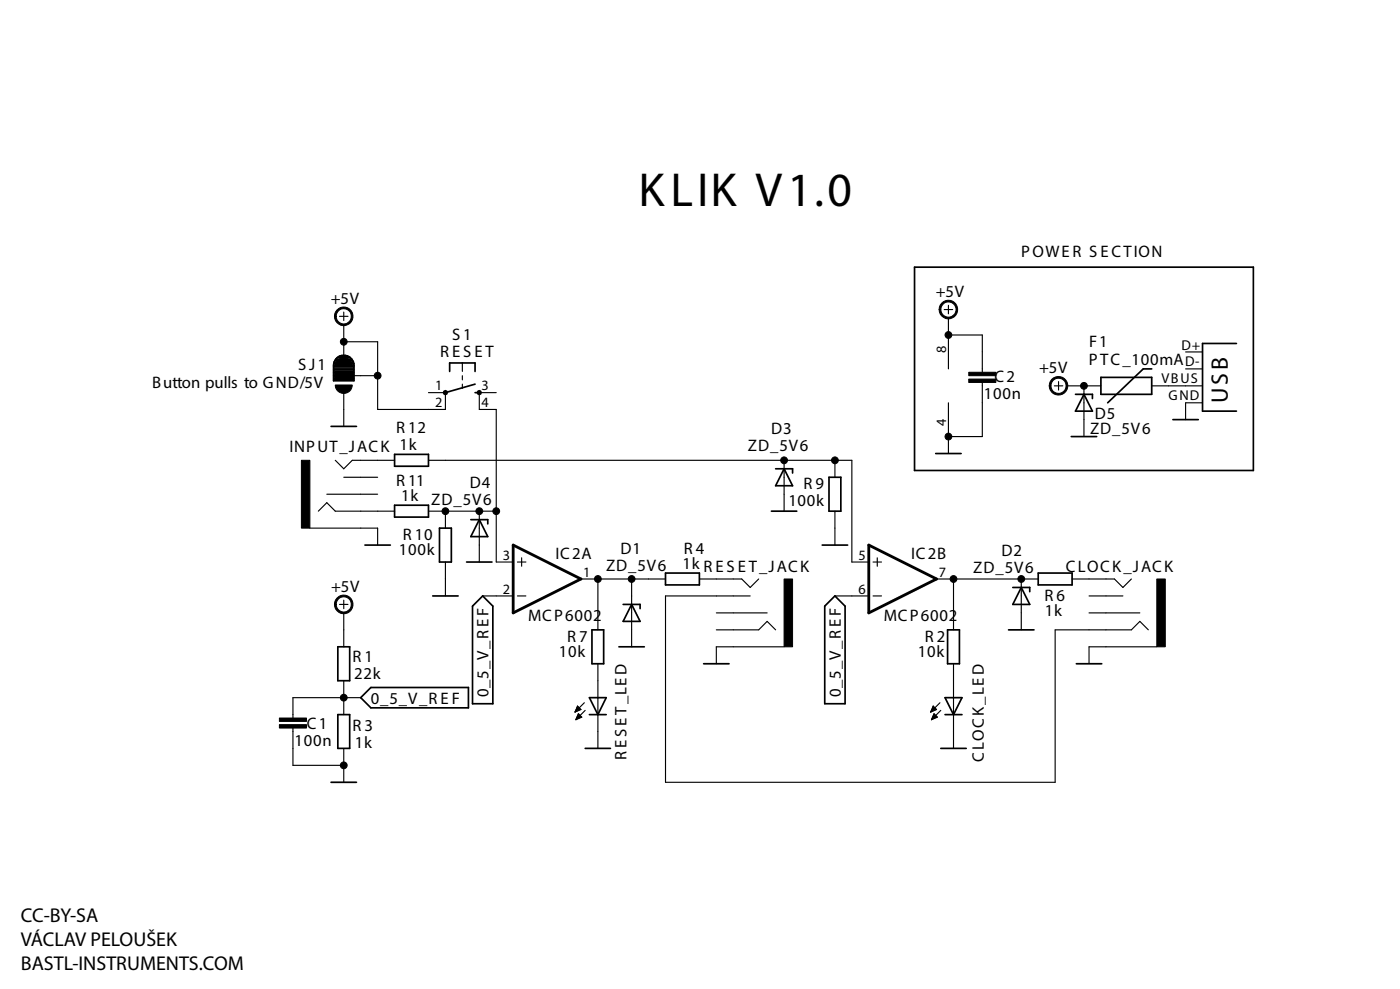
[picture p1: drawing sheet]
<svg xmlns="http://www.w3.org/2000/svg" width="210mm" height="148mm" viewBox="0 0 210 148" stroke-linecap="round" stroke-linejoin="round" font-family="sans-serif">
<!-- layer: Vrstva 1 -->
<g fill="none" stroke="#000" stroke-width=".25">
<path d="M50 56.9h3.1M50 56.7h3.1M50 56.5h3.1M50 56.2h3.1M50 56h3.1M50 55.8h3.1M50 55.6h3.1M50 55.4h3.1M50 55.1h3.1M50 54.9h3.1M50 54.7h3.1M50 54.5h3"/>
<path d="M50.1 54.2l-.1 2.8h3.1l-.1-2.8M50.1 54.3h2.9M50.2 54h2.7M50.4 53.8h2.3M50.6 53.6l-.5 .6M50.6 53.6h1.9M50.9 53.4h1.2M52.5 53.6l.5 .6M52.5 53.6a1.57 1.57 0 0 0-1.9 0M67.4 55.6v-1.2h3.8v1.2M71.2 58.8h.7M71.2 57.6l-4.4 1.2"/>
<path d="M137.1 40h50.8v30.5h-50.8zM161.2 59.1h2.6v.6M162.5 59.1l1.3 2.5h-2.6zM165.1 56.5h7.6v2.6h-7.6zM172.7 55.3h-1.3l-5.3 5M185.4 51.5h-5.1v10.1h5.1M49.6 63.9h3.8M59.2 68.1h5v1.7h-5zM59.2 75.7h5v1.8h-5zM65.9 79.1h1.8v5.1h-1.8zM70.6 77.9h2.5v.6M71.9 77.9l1.2 2.5h-2.5z"/>
<path d="M115.7 76.6h3.8M116.3 70.2h2.5v.7M117.6 70.2l1.2 2.6h-2.5zM124.3 71.5h1.8v5.1h-1.8zM140.3 67.9h3.8M160.6 65.4h3.8M175.9 62.9h3.8M50.7 96.9h1.7v5.1h-1.7zM54.7 81.7h3.8M64.9 89.3h3.8M70 84.2h3.8M72.4 89.3l1.5 1.5v14.6h-3.1v-14.6z"/>
<path d="M88.8 94.4h1.7v5h-1.7zM92.8 96.9h3.8M93.4 90.6h2.6v.6M94.7 90.6l1.3 2.5h-2.6zM99.8 85.9h5.1v1.7h-5.1zM105.5 99.4h3.8M123.3 81.7h3.8M123.7 90.8l1.5-1.5 1.5 1.5v14.6h-3zM142.1 94.4h1.7v5h-1.7zM151.2 94.4h3.8M151.8 88h2.6v.6M153.1 88l1.3 2.6h-2.6z"/>
<path d="M155.7 85.9h5v1.7h-5zM161.4 99.4h3.8M49.6 117.2h3.8M50.7 107.1h1.7v5h-1.7zM54.1 104.5l1.5-1.5h14.6v3h-14.6zM87.7 112.1h3.8M88.4 107.1h2.5M88.4 104.5h2.5l-1.3 2.6zM141.1 112.1h3.8M141.7 107.1h2.5M141.7 104.5h2.5l-1.2 2.6z"/>
</g>
<g fill="none" stroke="#000" stroke-width=".17">
<path d="M50.3 55.6h2.5v1.3h-2.5zM50.9 47.4h1.3M51.5 46.8v1.2M51.5 48.7v5M51.5 58.8v5.1M51.5 51.2h5.1v10.1h10.2v-2.5h-2.6M52.8 56.3h3.8M69.3 54.4v1.2M69.3 56.3v.6M69.3 57.6v.6M74.4 58.8h-2.5v2.5h2.5v22.9h2.5M141.6 46.4h1.2"/>
<path d="M142.2 45.7v1.3M142.2 47.6v7.7M142.2 50.2h5.1v5.6M147.3 57.3v8.1h-5.1M158.1 57.8h1.2M158.7 57.2v1.2M160 57.8h5.1M162.5 57.8v7.6M172.7 57.8h7.6M177.8 52.7h2.5M177.8 55.3h2.5M46.5 79.1h10.1v2.6"/>
<path d="M47.7 76.6l1.3-1.3 1.3 1.3h8.9M49 74h7.6M50.3 69l1.2 1.2 1.3-1.2h6.4M51.5 71.5h5.1M64.2 69h63.5v15.2h2.6M64.2 76.6h10.2M66.8 76.6v2.5M71.9 76.6v7.6M117.6 69v7.6M125.2 69v2.5M125.2 76.6v5.1M142.2 60.3v7.6"/>
<path d="M180.3 60.3h-2.5v2.6M50.9 90.6h1.3M51.5 89.9v1.3M51.5 91.8v5.1M66.8 84.2v5.1M72.4 89.3h4.5M77.6 84.2h1.2M77.6 89.3h1.2M78.2 83.6v1.2M87.1 86.7h12.7M89.6 86.7v7.7M89.6 99.4v12.7"/>
<path d="M94.7 86.7v10.2M104.9 86.7h6.3l1.3 1.3 1.2-1.3M107.4 94.4h6.3l1.3-1.3 1.3 1.3M107.4 91.8h7.6M112.5 89.3h-12.7v27.9h58.4v-22.8h11.4l1.3-1.3 1.3 1.3M117.6 96.9h-10.2v2.5M125.2 89.3h5.1M130.9 84.2h1.3M130.9 89.3h1.3M131.5 83.6v1.2M140.4 86.7h15.3M143 86.7v7.7"/>
<path d="M143 99.4v12.7M153.1 86.7v7.7M160.7 86.7h6.4l1.3 1.3 1.2-1.3M163.3 89.3h5.1M163.3 91.8h7.6M173.4 96.9h-10.1v2.5M43.9 109.1v5.6h7.6M51.5 102v5.1M51.5 112.1v5.1M54.1 104.5h-10.2v3.1M86.2 106.6h.1M86.3 106.5h.3"/>
<path d="M86.3 106.4h.5M86.4 107.7h.2M86.4 106.3h.7M86.4 106.2h.6M86.4 107.6h.4M86.5 106h.3M86.5 107.5h.6M86.5 105.9h.2M86.5 107.4h.6M86.6 105.8h.1M86.6 107.2h.4M86.6 105.8l-.4 .9"/>
<path d="M86.6 105.8l.5 .5-.9 .4M86.6 107.1h.3M86.7 107h.1M86.7 106.9l.5 .5-.9 .4zM87.6 105.3l-1.4 1.4M87.7 106.4l-1.4 1.4M139.6 106.6h.1M139.6 106.5h.3M139.7 106.4h.5M139.7 106.3h.7M139.7 107.7h.2M139.7 107.6h.5"/>
<path d="M139.8 106.2h.5M139.8 106h.4M139.8 107.5h.6M139.8 105.9h.2M139.8 107.4h.7M139.9 105.8l-.4 .9M139.9 105.8h.1M139.9 107.2h.5M139.9 105.8l.5 .5-.9 .4M140 107.1h.2M140 107h.1M140 106.9l.5 .5-.8 .4z"/>
<path d="M140.9 105.3l-1.4 1.4M141.1 106.4l-1.4 1.4"/>
</g>
<g fill="#000">
<path d="M50.5 46.4a1.39 1.39 0 0 1 2.2 .3 1.39 1.39 0 0 1-.8 2 1.39 1.39 0 0 1-1.8-1.3h.3a1.14 1.14 0 0 1 1.6-1.1 1.14 1.14 0 0 1 .3 1.9 1.14 1.14 0 0 1-1.9-.5v-.3h-.3l.2-.7z" fill-rule="evenodd"/>
<path d="M50.7 53.9a1.27 1.27 0 0 1 1.4-.2 1.27 1.27 0 0 1 .7 1.2h-2.5a1.15 1.15 0 0 1 .4-1z" fill-rule="evenodd"/>
<path d="M50.3 57.7h2.5a1.27 1.27 0 0 1-1.3 1.2 1.27 1.27 0 0 1-1.2-1.2z" fill-rule="evenodd"/>
<path d="M141.2 45.4a1.39 1.39 0 0 1 2.2 .3 1.39 1.39 0 0 1-.8 2 1.39 1.39 0 0 1-1.8-1.3h.3a1.15 1.15 0 0 1 1.6-1.1 1.15 1.15 0 0 1 .3 1.9 1.15 1.15 0 0 1-1.9-.5v-.3h-.3l.2-.7z" fill-rule="evenodd"/>
<path d="M157.7 56.8a1.4 1.4 0 0 1 2.2 .3 1.4 1.4 0 0 1-.8 2 1.4 1.4 0 0 1-1.8-1.3h.3a1.14 1.14 0 0 1 1.6-1.1 1.14 1.14 0 0 1 .2 1.9 1.14 1.14 0 0 1-1.8-.5v-.3h-.3l.1-.4z" fill-rule="evenodd"/>
<path d="M50.5 89.6a1.39 1.39 0 0 1 2.2 .2 1.39 1.39 0 0 1-.8 2.1 1.39 1.39 0 0 1-1.8-1.3h.3a1.14 1.14 0 0 1 1.6-1.1 1.14 1.14 0 0 1 .3 1.9 1.14 1.14 0 0 1-1.9-.6v-.2h-.3l.2-.7z" fill-rule="evenodd"/>
<circle cx="51.5" cy="51.2" r=".51"/>
<circle cx="56.6" cy="56.3" r=".51"/>
<circle cx="66.8" cy="58.8" r=".33"/>
<circle cx="71.9" cy="58.8" r=".33"/>
<circle cx="142.2" cy="50.2" r=".51"/>
<circle cx="162.5" cy="57.8" r=".51"/>
<circle cx="66.8" cy="76.6" r=".51"/>
<circle cx="71.9" cy="76.6" r=".51"/>
<circle cx="74.4" cy="76.6" r=".51"/>
<circle cx="117.6" cy="69" r=".51"/>
<circle cx="125.2" cy="69" r=".51"/>
<circle cx="142.2" cy="65.4" r=".51"/>
<circle cx="89.6" cy="86.7" r=".51"/>
<circle cx="94.7" cy="86.7" r=".51"/>
<circle cx="143" cy="86.7" r=".51"/>
<circle cx="153.1" cy="86.7" r=".51"/>
<circle cx="51.5" cy="104.5" r=".51"/>
<circle cx="51.5" cy="114.7" r=".51"/>
</g>
<g fill="none" stroke="#000" stroke-width=".15">
<path d="M50.3 57.7h2.5a1.27 1.27 0 0 1-1.3 1.2 1.27 1.27 0 0 1-1.2-1.2zM50.5 46.4a1.39 1.39 0 0 1 2.2 .3 1.39 1.39 0 0 1-.8 2 1.39 1.39 0 0 1-1.8-1.3h.3a1.14 1.14 0 0 1 1.6-1.1 1.14 1.14 0 0 1 .3 1.9 1.14 1.14 0 0 1-1.9-.5v-.3h-.3l.2-.7zM50.7 53.9a1.27 1.27 0 0 1 1.4-.2 1.27 1.27 0 0 1 .7 1.2h-2.5a1.15 1.15 0 0 1 .4-1zM141.2 45.4a1.39 1.39 0 0 1 2.2 .3 1.39 1.39 0 0 1-.8 2 1.39 1.39 0 0 1-1.8-1.3h.3a1.15 1.15 0 0 1 1.6-1.1 1.15 1.15 0 0 1 .3 1.9 1.15 1.15 0 0 1-1.9-.5v-.3h-.3l.2-.7zM157.7 56.8a1.4 1.4 0 0 1 2.2 .3 1.4 1.4 0 0 1-.8 2 1.4 1.4 0 0 1-1.8-1.3h.3a1.14 1.14 0 0 1 1.6-1.1 1.14 1.14 0 0 1 .2 1.9 1.14 1.14 0 0 1-1.8-.5v-.3h-.3l.1-.4zM50.5 89.6a1.39 1.39 0 0 1 2.2 .2 1.39 1.39 0 0 1-.8 2.1 1.39 1.39 0 0 1-1.8-1.3h.3a1.14 1.14 0 0 1 1.6-1.1 1.14 1.14 0 0 1 .3 1.9 1.14 1.14 0 0 1-1.9-.6v-.2h-.3l.2-.7z"/>
<circle cx="51.5" cy="51.2" r=".51"/>
<circle cx="56.6" cy="56.3" r=".51"/>
<circle cx="66.8" cy="58.8" r=".33"/>
<circle cx="71.9" cy="58.8" r=".33"/>
<circle cx="142.2" cy="50.2" r=".51"/>
<circle cx="162.5" cy="57.8" r=".51"/>
<circle cx="66.8" cy="76.6" r=".51"/>
<circle cx="71.9" cy="76.6" r=".51"/>
<circle cx="74.4" cy="76.6" r=".51"/>
<circle cx="117.6" cy="69" r=".51"/>
<circle cx="125.2" cy="69" r=".51"/>
<circle cx="142.2" cy="65.4" r=".51"/>
<circle cx="89.6" cy="86.7" r=".51"/>
<circle cx="94.7" cy="86.7" r=".51"/>
<circle cx="143" cy="86.7" r=".51"/>
<circle cx="153.1" cy="86.7" r=".51"/>
<circle cx="51.5" cy="104.5" r=".51"/>
<circle cx="51.5" cy="114.7" r=".51"/>
</g>
<path d="M50.3 55.6h2.5v1.3h-2.5zM145.2 55.8h4.1v.5h-4.1zM145.2 56.8h4.1v.5h-4.1zM45.2 69h1.3v10.1h-1.3zM117.6 86.7h1.2v10.2h-1.2zM173.4 86.7h1.3v10.2h-1.3zM41.9 107.6h4.1v.5h-4.1zM41.9 108.6h4.1v.5h-4.1z" fill="#000" stroke="#000" stroke-width=".15"/>
<path d="M76.9 81.7l10.2 5-10.2 5.1zM130.3 81.7l10.1 5-10.1 5.1z" fill="none" stroke="#000" stroke-width=".42"/>
<text font-size="7.2" x="95.7" y="30.9">KLIK V1.0</text>
<text font-size="3.6" x="184.1" y="60.3" transform="rotate(-90 184.1 60.3)">US B</text>
<g font-size="3">
<text x="3.1" y="138.2">CC-BY-SA</text>
<text x="3.1" y="141.8">VÁCLAV PELOUŠEK</text>
<text x="3.1" y="145.4">BASTL-INSTRUMENTS.COM</text>
</g>
<g font-size="2.5">
<text x="153.1" y="38.5">POWE R S E CTION</text>
<text x="49.6" y="45.5">+5V</text>
<text x="140.3" y="44.5">+5V</text>
<text x="66" y="53.5">R E S E T</text>
<text x="67.8" y="50.9">S 1</text>
<text x="163.3" y="52">F1</text>
<text x="22.8" y="58.2">Button pulls to GND/5V</text>
<text x="44.7" y="55.4">S J1</text>
<text x="147.5" y="59.7">100n</text>
<text x="149.1" y="57.2">C2</text>
<text x="155.8" y="55.9">+5V</text>
<text x="163.3" y="54.8">PTC_100mA</text>
<text x="59.4" y="64.9">R 12</text>
<text x="115.6" y="65">D3</text>
<text x="163.4" y="65">ZD_5V6</text>
<text x="164.1" y="62.7">D5</text>
<text x="43.4" y="67.7">INPUT_JACK 1k</text>
<text x="112.1" y="67.6">ZD_5V6</text>
<text x="59.4" y="72.8">R 11</text>
<text x="60.1" y="75.1">1k</text>
<text x="64.7" y="75.7">ZD_5V6</text>
<text x="70.4" y="73.2">D4</text>
<text x="118.2" y="75.8">100k</text>
<text x="120.5" y="73.3">R 9</text>
<text x="59.8" y="83.2">100k</text>
<text x="60.4" y="80.9">R 10</text>
<text x="83.3" y="83.8">IC2A</text>
<text x="93" y="83.1">D1</text>
<text x="102.5" y="83">R 4</text>
<text x="136.6" y="83.8">IC2B</text>
<text x="150.2" y="83.3">D2</text>
<text x="49.6" y="88.6">+5V</text>
<text x="90.9" y="85.6">ZD_5V6</text>
<text x="102.3" y="85.2">1k R E S E T_JACK</text>
<text x="145.9" y="85.9">ZD_5V6</text>
<text x="159.8" y="85.7">CLOCK_JACK</text>
<text x="79.2" y="93.1">MCP6002</text>
<text x="132.5" y="93.1">MCP6002</text>
<text x="156.6" y="90.1">R 6</text>
<text x="156.7" y="92.3">1k</text>
<text x="52.9" y="99.2">R 1</text>
<text x="53.1" y="101.7">22k</text>
<text x="83.8" y="98.4">10k</text>
<text x="85.1" y="96.2">R 7</text>
<text x="137.6" y="98.4">10k</text>
<text x="138.6" y="96.2">R 2</text>
<text x="55.6" y="105.4">0_5_V_R E F</text>
<text x="73.3" y="104.5" transform="rotate(-90 73.3 104.5)">0_5_V_R E F</text>
<text x="126.1" y="104.5" transform="rotate(-90 126.1 104.5)">0_5_V_R E F</text>
<text x="44.2" y="111.8">100n</text>
<text x="46" y="109.2">C1</text>
<text x="52.9" y="109.6">R 3</text>
<text x="53.2" y="112.1">1k</text>
<text x="93.9" y="113.9" transform="rotate(-90 93.9 113.9)">R E S E T_LE D</text>
<text x="147.5" y="114.2" transform="rotate(-90 147.5 114.2)">CLOCK_LE D</text>
</g>
<g font-size="2.1">
<text x="141.8" y="52.9" transform="rotate(-90 141.8 52.9)">8</text>
<text x="177.1" y="52.4">D+</text>
<text x="65.2" y="58.5">1</text>
<text x="72.2" y="58.5">3</text>
<text x="174.1" y="57.4">VBUS</text>
<text x="175.2" y="60">GND</text>
<text x="177.7" y="54.9">D-</text>
<text x="65.2" y="61">2</text>
<text x="72.2" y="61">4</text>
<text x="141.8" y="63.9" transform="rotate(-90 141.8 63.9)">4</text>
<text x="75.4" y="83.8">3</text>
<text x="128.7" y="83.8">5</text>
<text x="75.4" y="88.9">2</text>
<text x="87.4" y="86.4">1</text>
<text x="128.7" y="88.9">6</text>
<text x="140.8" y="86.4">7</text>
</g>
</svg>
